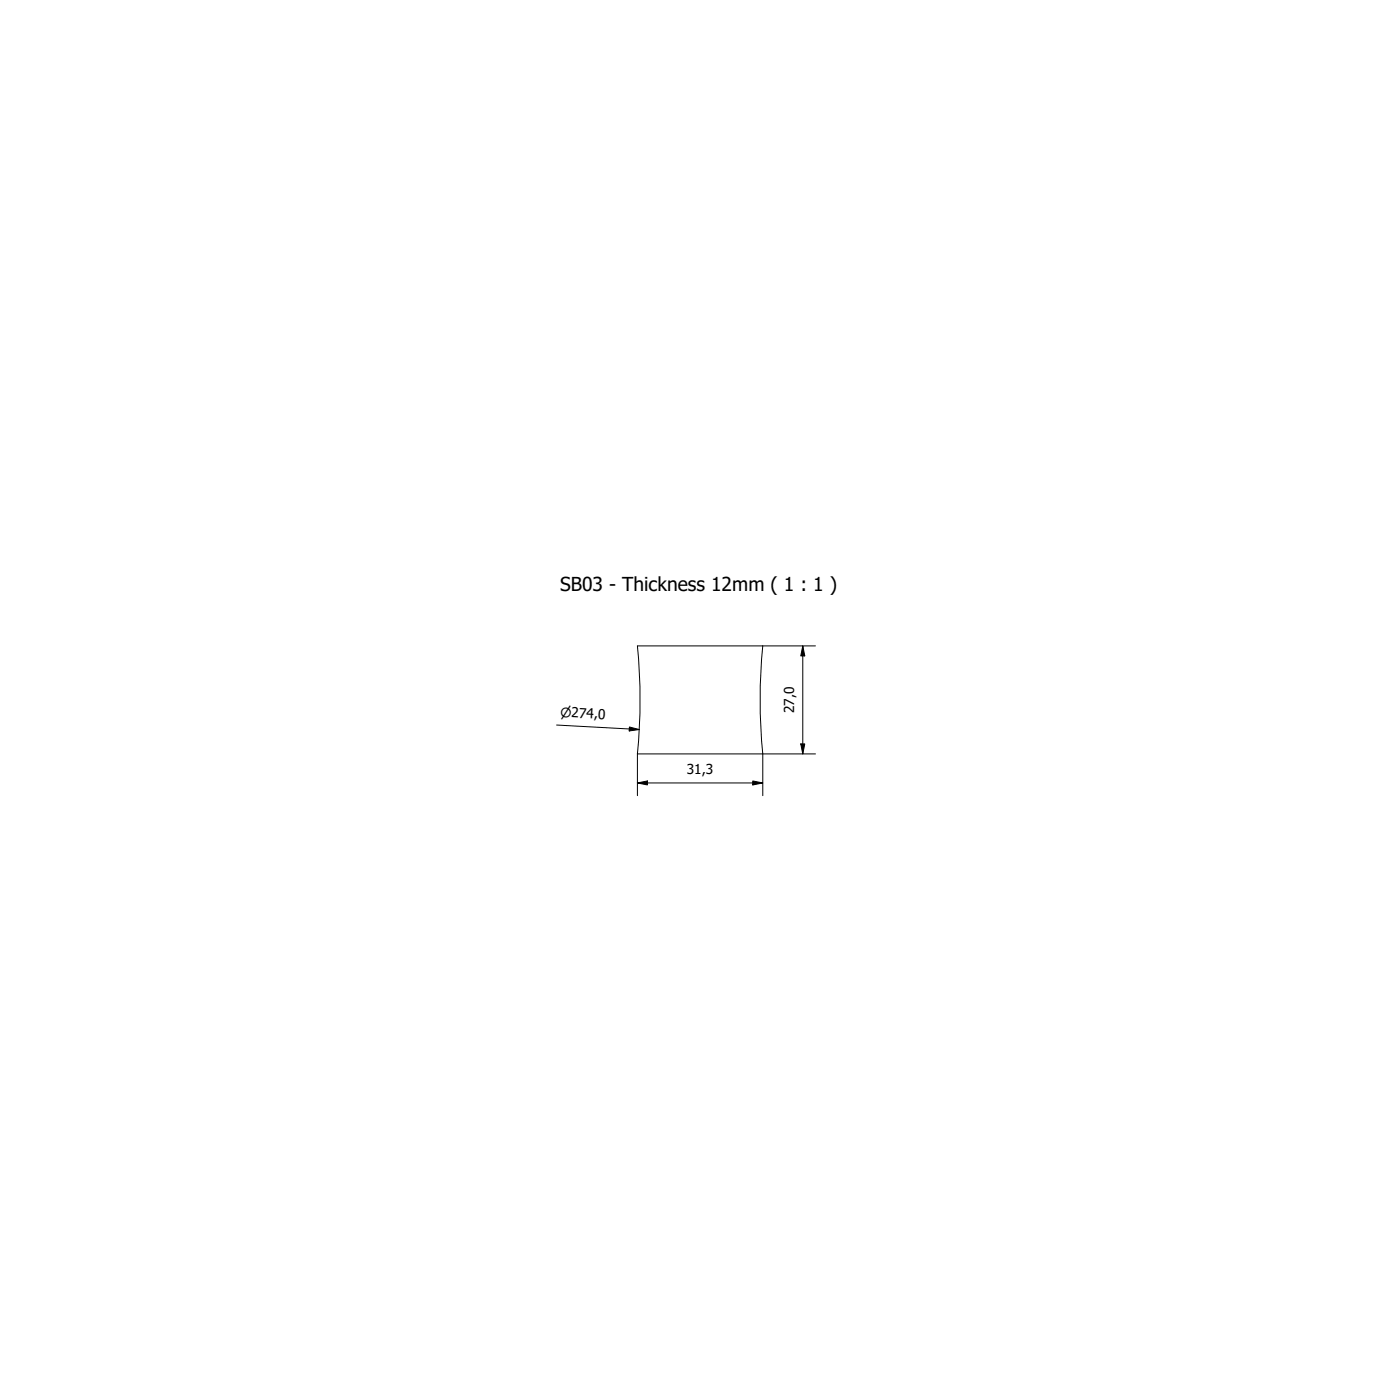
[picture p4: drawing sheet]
<svg xmlns="http://www.w3.org/2000/svg" width="350mm" height="350mm" viewBox="0 0 350 350" stroke-linecap="round" stroke-linejoin="round" font-family="sans-serif">
<!-- layer: Visible (ISO) -->
<path d="M159.3 161.5h31.4a137 137 0 0 0 0 26.9l-31.4 .1a137 137 0 0 0 0-27z" fill="none" stroke="#000" stroke-width=".25"/>
<!-- layer: Dimension (ISO) -->
<path d="M190.7 161.5h13.1M200.7 161.5l.5 2.5h-1zM200.7 161.5v27M139.1 181.2l20.7 1.2M157.3 181.7l2.5 .7-2.5 .3zM159.3 195.7l2.5-.5v1zM159.3 195.7h31.4M159.3 188.5v10.4M188.2 195.2l2.5 .5-2.5 .5zM200.2 186h1l-.5 2.5zM203.8 188.5h-13.1v10.4" fill="none" stroke="#000" stroke-width=".25"/>
<path d="M200.7 161.5l.5 2.5h-1zM157.3 181.7l2.5 .7-2.5 .3zM159.3 195.7l2.5-.5v1zM188.2 195.2l2.5 .5-2.5 .5zM200.2 186h1l-.5 2.5z" fill="#000"/>
<text font-size="4.8" x="140" y="147.8">SB03 - Thickness 12mm ( 1 : 1 )</text>
<g font-size="3.4">
<text x="198.5" y="178.3" transform="rotate(-90 198.5 178.3)">27,0</text>
<text x="171.7" y="193.6">31,3</text>
</g>
<text font-size="3.3" x="140" y="179.1" transform="rotate(3 140 179.1)">⌀274,0</text>
</svg>
